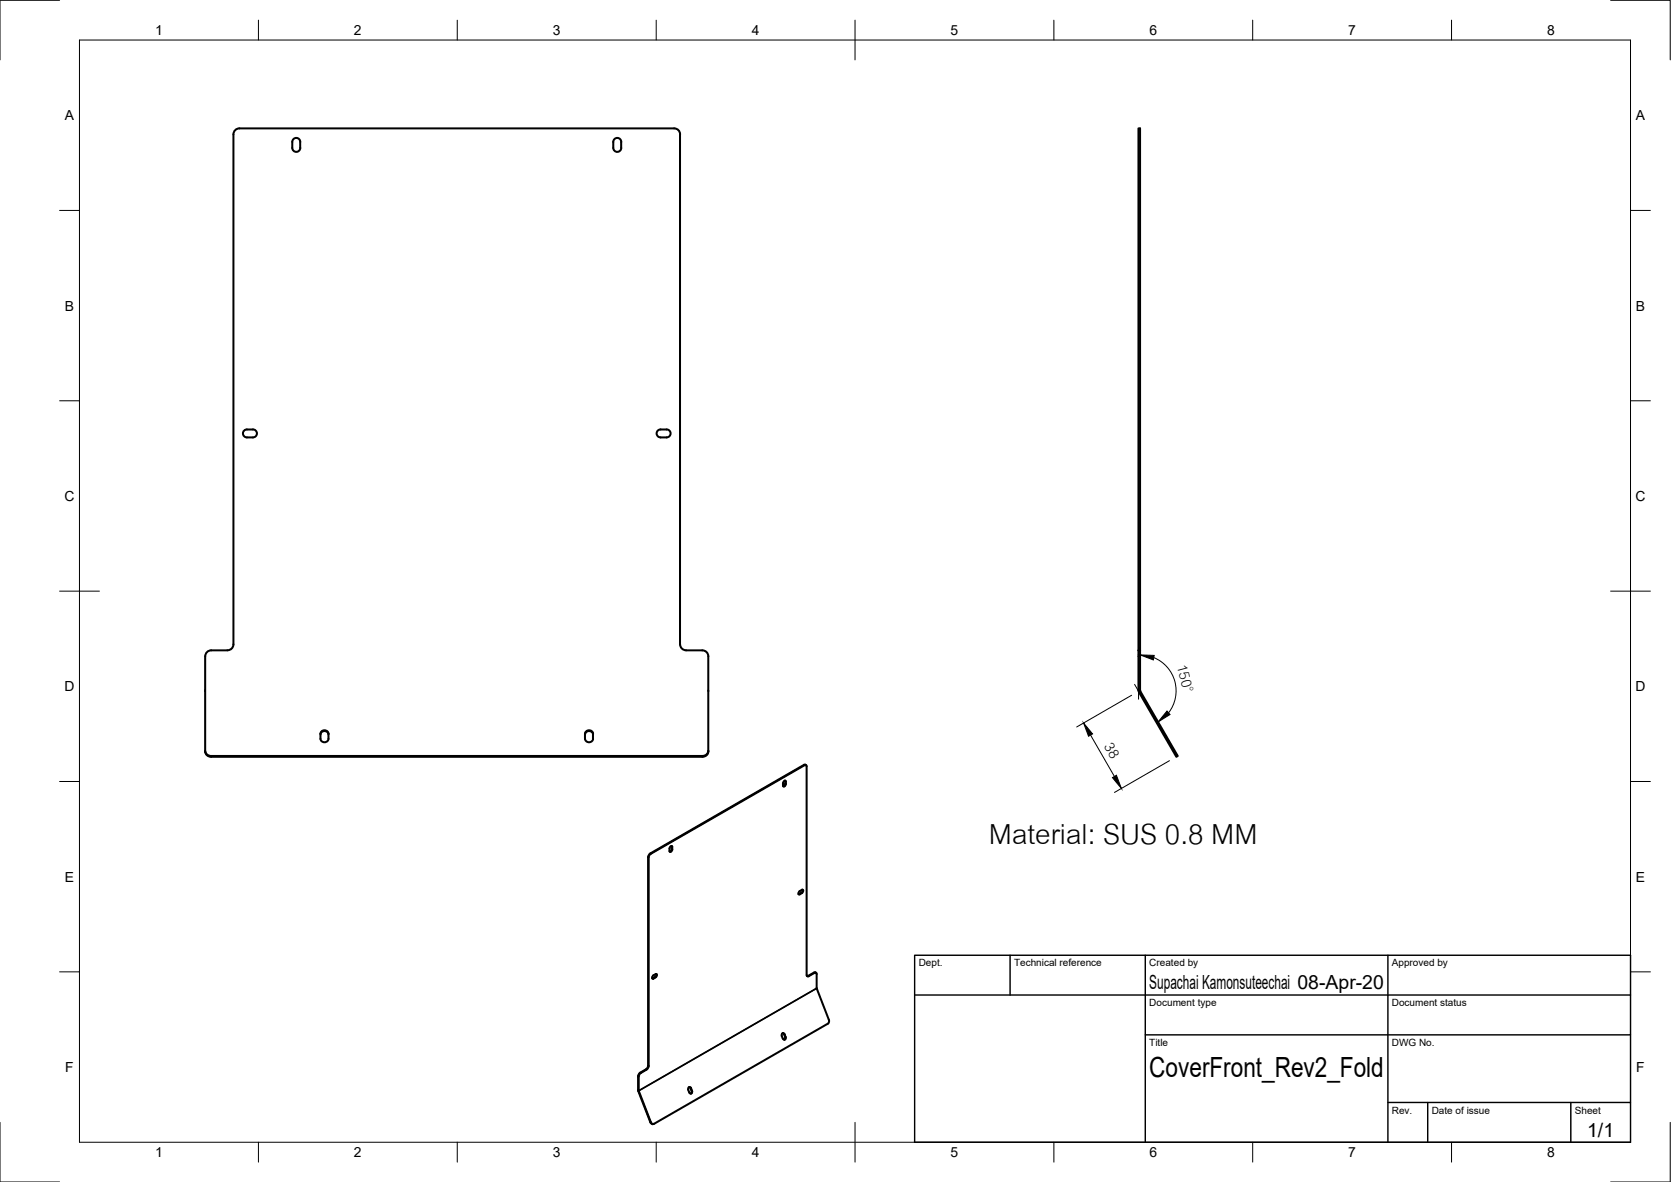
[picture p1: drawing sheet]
<svg xmlns="http://www.w3.org/2000/svg" width="420mm" height="297mm" viewBox="0 0 420 297" stroke-linecap="round" stroke-linejoin="round" font-family="sans-serif">
<!-- layer: Visible -->
<g fill="none" stroke="#000" stroke-width=".51">
<path d="M73.8 35a1.01 1.01 0 0 1 1.1-.3 1.01 1.01 0 0 1 .6 1v1.5a1.01 1.01 0 0 1-1 1 1.01 1.01 0 0 1-1-1v-1.5zM154.5 35a.99 .99 0 0 1 1.1-.3 .99 .99 0 0 1 .6 1v1.5a1.01 1.01 0 0 1-1 1 1.01 1.01 0 0 1-1-1v-1.5zM169.5 32.3a1.46 1.46 0 0 1 1.5 1.5v128.1a1.52 1.52 0 0 0 1.5 1.5h4.1a1.49 1.49 0 0 1 1.5 1.5v24a1.39 1.39 0 0 1-1.5 1.3h-123.5a1.42 1.42 0 0 1-1.5-1.5v-23.8a1.54 1.54 0 0 1 1.5-1.5h4.1a1.54 1.54 0 0 0 1.5-1.5v-128.1a1.49 1.49 0 0 1 1.5-1.5h109.3M61.4 108.2a2.92 2.92 0 0 1 2.9 0 1.01 1.01 0 0 1 .2 1.1 1.01 1.01 0 0 1-.9 .6h-1.5a1.01 1.01 0 0 1-.9-.6 1.01 1.01 0 0 1 .2-1.1zM165.4 108.2a3.3 3.3 0 0 1 2.6-.2 1.01 1.01 0 0 1 .6 1.1 1.01 1.01 0 0 1-1 .8h-1.5a1.01 1.01 0 0 1-.9-.6 1.01 1.01 0 0 1 .2-1.1zM286.3 163.4l.1 10.5M286.3 163.4h.4v10.1M286.3 163.4v-131.1h.4v131.1M286.7 173.5v.2M286.7 173.7l9.4 16.3-.3 .2-9.4-16.3M51.6 188.7a1.39 1.39 0 0 0 1.5 1.3h123.5a1.43 1.43 0 0 0 1.5-1.3M80.6 184.6a1.02 1.02 0 0 1 1-.9 1.02 1.02 0 0 1 1 .9"/>
<path d="M80.9 183.8a1.03 1.03 0 0 1 1.7 .6v1.3a1.02 1.02 0 0 1-1 .8 1.02 1.02 0 0 1-1-.8v-1.3zM147.1 184.6a1.02 1.02 0 0 1 1-.9 1.02 1.02 0 0 1 1 .9M147.4 183.8a1.03 1.03 0 0 1 1.7 .6v1.3a1.03 1.03 0 0 1-1 .8 1.03 1.03 0 0 1-1-.8v-1.3zM197.1 196.4l.3-.2 .2 .2a1.09 1.09 0 0 1-.4 1.2l-.1 .1-.2-.3zM197.4 196.2v.9l-.5 .5M202.5 192.2l.2 .1M202.5 192.2h-.4l-38.6 22.3-.4 .4-.1 .5M163 215.4v52.4M163.1 215.5v52.4M163.1 215.5l.5-.9 38.7-22.3h.5v52.7l.3 .4 1.7-.9h.5v3.8M168.3 213.2l.4-.6h.2l.1 .2a1.09 1.09 0 0 1-.3 1.3l-.3-.1-.1-.7M168.9 212.6v.8"/>
<path d="M168.9 213.4l-.2 .4-.3 .2M201.6 223.6a1.09 1.09 0 0 0-.9 .9l.2 .3 .7-.3M201.6 223.6h.2l.2 .2-.4 .6M201.8 223.6l-.2 .7-.8 .4M164.8 244.8a1.05 1.05 0 0 0-.8 .9l.1 .3 .2-.1M164.8 244.8h.2l.2 .2a1.13 1.13 0 0 1-.9 .9M165 244.8l-.2 .6-.8 .5M196.8 259.6l.3 .2 .3 .8v.4l-.2 .3M205.2 244.5l-.3-.2-2 1M205.3 248.3l.1 .1M205.4 248.4l3 7.9v.5l-.3 .5-43.6 25.1a.56 .56 0 0 1-.8-.4l-3.1-7.9v-3.5l.5-1M160.4 270.5v3.5"/>
<path d="M160.5 274l3.1 8.1 .3 .4h.4M163 267.8l-.3 .7-1.9 1.2-.3 .8M163.1 267.9l-.3 .7-1.7 1M173.3 273.2l.3 .3M173.3 274.5l.3 .3a.47 .47 0 0 0 .4-.7l-.2-.6-.4-.3a.47 .47 0 0 0-.3 .7l.2 .7M173.6 273.5l.3 .7M173.9 274.2v.4l-.2 .2M197.5 260.6l-.2-.7-.4-.3a.47 .47 0 0 0-.3 .7l.2 .7M197.6 260.6a.47 .47 0 0 1-.4 .7l-.4-.3"/>
</g>
<!-- layer: Visible Narrow -->
<g fill="none" stroke="#000" stroke-width=".36">
<path d="M197.4 196.9l.2 .1M197.4 196.3l.2 .1M202.1 192.2l.2 .1M163 215.4l.1 .1M163.5 214.5l.1 .1M168.9 213.4l.1 .1M168.9 212.8h.1M200.9 224.7l.2 .1M201.5 224.4l.1 .1M164.2 245.9h.1M164.7 245.5l.1 .1M197.3 259.9h-.2"/>
<path d="M203.2 245.2l.1 .1M204.7 244.4l.1 .1M205.3 248.3l-44.7 25.8-.2-.1M205.4 248.4l-44.9 25.8M160.4 270.5l.2 .1M161 269.6h.1M162.4 268.7l.2 .1M163 267.8l.1 .1M173.8 273.5h-.2M174 274.1l-.1 .1M197.4 260.6h.1M163.7 282l-.2 .1"/>
</g>
<!-- layer: Border -->
<g fill="none" stroke="#000" stroke-width=".25">
<path d="M15 .1h-15v15M20 10.1h390v276.9h-390zM65 5.1v5M115 5.1v5M165 5.1v5M215 5.1v10M265 5.1v5M315 5.1v5M365 5.1v5M405 .1h15v15M15 52.9h5M410 52.9h5"/>
<path d="M15 100.7h5M410 100.7h5M15 148.6h10M405 148.6h10M15 196.4h5M410 196.4h5M15 244.2h5M410 244.2h5M0 282.1v14.9h15M65 287v5M115 287v5M165 287v5"/>
<path d="M215 282.1v9.9M265 287v5M315 287v5M365 287v5M420 282.1v14.9h-15"/>
</g>
<!-- layer: TitleBlock -->
<path d="M230 240.1h180v46.9h-180zM230 250h180M254 240.1v9.9M288 240.1v46.9M349 240.1v46.9M288 260.1h122M349 277.1h61M359 277.1v9.9M395 277.1v9.9" fill="none" stroke="#000" stroke-width=".36"/>
<!-- layer: Dimensions -->
<path d="M284.5 174.7l-13.8 8M285.3 172l1.1 1.9M286.3 173.5v2.2M286.7 162.6v.3M290.1 165.3a9 9 0 0 1 3.7 13.8M274.2 184.7l6 10.4M294 191.2l-13.8 7.9" fill="none" stroke="#000" stroke-width=".25"/>
<path d="M286.7 164.6l3.5 .1-.2 1.1zM293.4 178.7l.8 .9-3 1.8zM272.5 181.7l2.2 2.7-1 .6zM279.7 195.4l1-.6 1.3 3.3z" fill="#000" stroke="#000" stroke-width=".25"/>
<text font-size="10.7" x="248.6" y="212.1">Material: SUS 0.8 MM</text>
<text font-size="7" x="289" y="270.6">CoverFront_Rev2_Fold</text>
<g font-size="5.3">
<text x="295.9" y="167.3" transform="rotate(75 295.9 167.3)">150°</text>
<text x="277.6" y="187.5" transform="rotate(60 277.6 187.5)">38</text>
</g>
<g font-size="4.9">
<text x="289" y="248.5">Supachai Kamonsuteechai 08-Apr-20</text>
<text x="399.1" y="285.7">1/1</text>
</g>
<g font-size="3.5">
<text x="39" y="8.8">1</text>
<text x="89" y="8.8">2</text>
<text x="139" y="8.8">3</text>
<text x="189" y="8.8">4</text>
<text x="239" y="8.8">5</text>
<text x="289" y="8.8">6</text>
<text x="339" y="8.8">7</text>
<text x="389" y="8.8">8</text>
<text x="16.3" y="30.2">A</text>
<text x="411.3" y="30.2">A</text>
<text x="16.3" y="78">B</text>
<text x="411.3" y="78">B</text>
<text x="16.2" y="125.9">C</text>
<text x="411.2" y="125.9">C</text>
<text x="16.2" y="173.7">D</text>
<text x="411.2" y="173.7">D</text>
<text x="16.3" y="221.6">E</text>
<text x="411.3" y="221.6">E</text>
<text x="16.4" y="269.4">F</text>
<text x="411.4" y="269.4">F</text>
<text x="39" y="290.8">1</text>
<text x="89" y="290.8">2</text>
<text x="139" y="290.8">3</text>
<text x="189" y="290.8">4</text>
<text x="239" y="290.8">5</text>
<text x="289" y="290.8">6</text>
<text x="339" y="290.8">7</text>
<text x="389" y="290.8">8</text>
</g>
<g font-size="2.5">
<text x="231" y="242.9">Dept.</text>
<text x="255" y="242.9">Technical reference</text>
<text x="289" y="242.9">Created by</text>
<text x="350" y="242.9">Approved by</text>
<text x="289" y="252.8">Document type</text>
<text x="350" y="252.8">Document status</text>
<text x="289" y="262.9">Title</text>
<text x="350" y="262.9">DWG No.</text>
<text x="350" y="279.9">Rev.</text>
<text x="360" y="279.9">Date of issue</text>
<text x="396" y="279.9">Sheet</text>
</g>
</svg>
